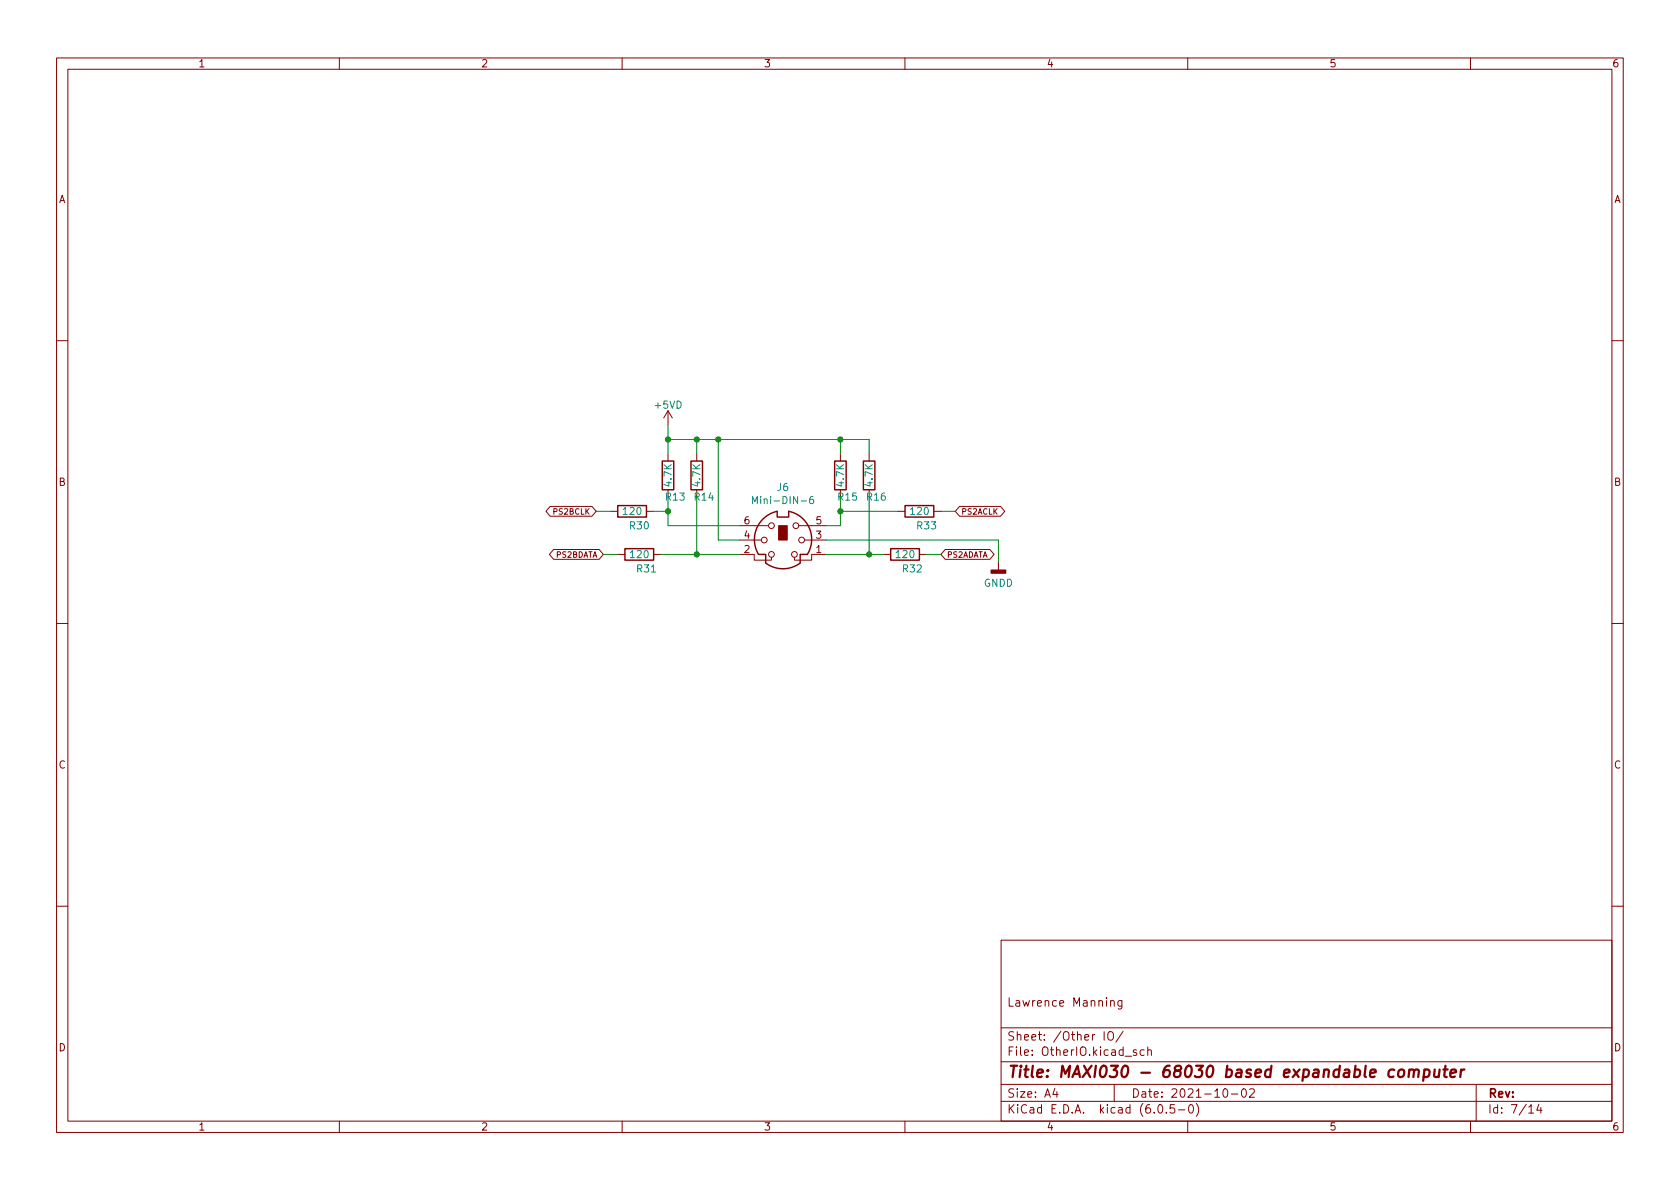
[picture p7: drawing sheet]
<svg xmlns="http://www.w3.org/2000/svg" width="297mm" height="210mm" viewBox="0 0 297 210" stroke-linecap="round" stroke-linejoin="round" font-family="sans-serif">
<g fill="none" stroke="#840000" stroke-width=".18">
<path d="M10 10.2h277v190.1h-277zM12 12.2h273v186.1h-273zM60 10.2v2M110 10.2v2M160 10.2v2M210 10.2v2M260 10.2v2M10 60.2h2M118.1 72.6v2.6M118.1 72.6l-.8 1.3M118.1 72.6l.8 1.3M285 60.2h2"/>
<path d="M97.3 89.6h7.4l.7 .8-.7 .9h-7.4l-.8-.9zM97.9 97.2h8l.8 .8-.8 .9h-8l-.8-.9zM107.9 90.4h1.3M109.2 98h1.3M114.3 90.4h1.3M115.6 98h1.2M118.1 80.3v1.2M118.1 86.6v1.3M123.2 80.3v1.2M123.2 86.6v1.3M130.8 98h2.5v1.1h3.1v-.6M130.8 95.5h3.8"/>
<path d="M130.8 93h5.1M141.2 93h4.8M142.2 95.5h3.8M146 98h-2.5v1.1h-3v-.6M148.6 80.3v1.2M148.6 86.6v1.3M153.7 80.3v1.2M153.7 86.6v1.3M156.2 98h1.3M158.7 90.4h1.3M162.6 98h1.2M165.1 90.4h1.3"/>
<path d="M167.1 97.2h7.9l.8 .8-.8 .9h-7.9l-.7-.9zM169.7 89.6h7.2l.7 .8-.7 .9h-7.2l-.8-.9zM176.5 99.3v1.5M10 110.2h2M285 110.2h2M10 160.2h2M177 166.3h108v32h-108zM196.4 177.1l.2-.2 .3 .1 .1 .9M196.4 176.9v1M198.4 176.9v1.2l-.3 .3h-.4M198.4 177l-.5-.1-.3 .3v.4l.2 .3h.6M285 160.2h2"/>
<path d="M60 198.3v2M110 198.3v2M160 198.3v2M177 194.8h108M177 191.8h108M177 187.8h108M177 181.8h108M186.5 192.5l-.4 1h1M186.9 193v1M195.2 182.4v1.5M195.9 182.6a.5 .5 0 0 1 .6-.2 .5 .5 0 0 1 .4 .5v.5a.5 .5 0 0 1-.5 .6 .5 .5 0 0 1-.5-.6zM197 191.8v3"/>
<path d="M198.6 182.4l-1.3 1.9M200.9 185.7l-.3-.1-.2 .2v.3l.5 .1v.4h-.5M202.3 185.7l-.4-.1-.3 .3v.4l.1 .3h.6M202.9 185.8l.2-.2 .4 .1 .1 .9M202.9 185.1v1.5M204.9 195.4l.2-.1a.81 .81 0 0 1 .6 .7 .81 .81 0 0 1-.3 .8h-.2a.81 .81 0 0 1-.6-.6 .81 .81 0 0 1 .3-.8zM206.2 196.7v.1M207.6 195.3h-.7v.7l.2-.1 .5 .1 .1 .2-.1 .5-.2 .1-.5-.1M208.4 196.3h1.1M210 198.3v2M210.4 195.4l.1-.1a.81 .81 0 0 1 .6 .7 .81 .81 0 0 1-.3 .8h-.2a.81 .81 0 0 1-.5-.6 .81 .81 0 0 1 .3-.8zM211.5 195.1a1.72 1.72 0 0 1 0 2.3"/>
<path d="M216.4 192.6l.2-.1a.81 .81 0 0 1 .6 .7 .81 .81 0 0 1-.3 .8h-.2a.81 .81 0 0 1-.6-.6 .81 .81 0 0 1 .3-.8zM217.7 193.5h1.2M219.7 192.6l.2-.1a.81 .81 0 0 1 .5 .7 .81 .81 0 0 1-.3 .8h-.1a.81 .81 0 0 1-.6-.6 .81 .81 0 0 1 .3-.8zM220.9 192.7l.6-.2 .2 .2 .1 .3-.9 1h.9M260 198.3v2M261 191.8v6.5M270.3 195.8l.4-.5v1.5M270.3 196.8h.9M272.1 195.3l-.4 1h.9M272.4 195.8v1"/>
<circle cx="135.1" cy="95.5" r=".51"/>
<circle cx="136.4" cy="98" r=".51"/>
<circle cx="136.4" cy="93" r=".51"/>
<circle cx="140.5" cy="98" r=".51"/>
<circle cx="140.7" cy="93" r=".51"/>
<circle cx="141.7" cy="95.5" r=".51"/>
</g>
<g fill="none" stroke="#840000" stroke-width=".4">
<path d="M247.4 189.3a.52 .52 0 0 1 .5-.2 .52 .52 0 0 1 .4 .4l-.1 .6a.55 .55 0 0 1-.5 .4 .55 .55 0 0 1-.5-.4zM249.2 189.3a.49 .49 0 0 1 .8 .1l-.1 1.1M249.2 189.1l-.2 1.4M250 189.4a.5 .5 0 0 1 .8-.2v1.3M251.9 189.2l.2-.1 .5 .1 .2 .3-.1 .6a.66 .66 0 0 1-1 .3M251.9 189.1l-.3 2M253.7 189.1l-.1 1.3a.57 .57 0 0 0 .8-.1M254.5 189.1l-.1 1.4M255.2 189.1h.8M255.6 188.5l-.2 1.7v.2l.4 .1M256.5 189.8l.9-.2v-.4l-.6-.1-.3 .3v1l.2 .1 .5-.1M258.3 189.1l-.1 1.4"/>
<path d="M258.9 189.1l-.4 .1-.2 .3"/>
</g>
<path d="M109.2 89.4h5.1v2h-5.1zM110.5 97h5.1v2.1h-5.1zM117.1 81.5h2v5.1h-2zM122.2 81.5h2v5.1h-2zM134.7 91.9l1.1-.8 1.6-.7v1h2v-1a5 5 0 0 1 3.3 7.6h-1.2v1.6a5.1 5.1 0 0 1-6.1 0v-1.6h-1.3a5.1 5.1 0 0 1 .6-6.1zM147.6 81.5h2v5.1h-2zM152.7 81.5h2v5.1h-2zM157.5 97h5.1v2.1h-5.1zM160 89.4h5.1v2h-5.1z" fill="none" stroke="#840000" stroke-width=".25"/>
<path d="M137.7 93h1.5v2.5h-1.5z" fill="#840000" stroke="#840000" stroke-width=".18"/>
<path d="M133 89.1v-1.3l.5 .9 .4-.9v1.3M143.8 87.8l-.4 .1a.85 .85 0 0 0 0 1.2l.4-.2 .1-.4-.3-.2h-.3l-.2 .2" fill="none" stroke="#008484" stroke-width=".18"/>
<path d="M175.3 100.8h2.5v.5h-2.5z" fill="#840000" stroke="#840000" stroke-width=".25"/>
<g fill="none" stroke="#008400" stroke-width=".18">
<path d="M118.1 77.7h35.6v2.6M118.1 75.2v5.1M123.2 77.7v2.6M127 77.7v17.8h3.8M148.6 77.7v2.6M105.4 90.4h2.5M106.7 98h2.5M115.6 90.4h2.5M116.8 98h14M118.1 87.9v5.1h12.7M123.2 87.9v10.1M146 95.5h30.5v3.8"/>
<path d="M146 98h10.2M148.6 90.4h10.1M148.6 87.9v5.1h-2.6M153.7 87.9v10.1M163.8 98h2.6M166.4 90.4h2.5"/>
</g>
<g fill="#008400" stroke="#008400" stroke-width=".18">
<circle cx="148.6" cy="90.4" r=".46"/>
<circle cx="153.7" cy="98" r=".46"/>
<circle cx="148.6" cy="77.7" r=".46"/>
<circle cx="123.2" cy="77.7" r=".46"/>
<circle cx="127" cy="77.7" r=".46"/>
<circle cx="118.1" cy="77.7" r=".46"/>
<circle cx="118.1" cy="90.4" r=".46"/>
<circle cx="123.2" cy="98" r=".46"/>
</g>
<text font-size="2.8" fill="#840000" x="178" y="190.6">Title: MAXI030 - 68030 based expandable computer</text>
<g font-size="2.1" fill="#840000">
<text x="178" y="178">Lawrence Manning</text>
<text x="178" y="184">Sheet: /Other IO/</text>
<text x="178" y="186.7">File: OtherIO.kicad_sch</text>
<text x="178" y="196.9">KiCad E.D.A. kicad (6.0.5-0)</text>
<text x="178" y="194.1">Size: A4</text>
<text x="200" y="194.1">Date: 2021-10-02</text>
<text x="263" y="194.1">Rev:</text>
<text x="263" y="196.9">Id: 7/14</text>
</g>
<g font-size="1.8" fill="#840000">
<text x="35" y="11.9">1</text>
<text x="85" y="11.9">2</text>
<text x="135" y="11.9">3</text>
<text x="185" y="11.9">4</text>
<text x="235" y="11.9">5</text>
<text x="285" y="11.9">6</text>
<text x="10.3" y="35.9">A</text>
<text x="285.3" y="35.9">A</text>
<text x="10.3" y="85.9">B</text>
<text x="285.3" y="85.9">B</text>
<text x="131.6" y="95.2">4</text>
<text x="131.6" y="92.7">6</text>
<text x="144.3" y="95.2">3</text>
<text x="144.3" y="92.7">5</text>
<text x="131.6" y="97.8">2</text>
<text x="144.3" y="97.8">1</text>
<text x="10.3" y="135.9">C</text>
<text x="285.3" y="135.9">C</text>
<text x="10.3" y="185.9">D</text>
<text x="285.3" y="185.9">D</text>
<text x="35" y="199.9">1</text>
<text x="85" y="199.9">2</text>
<text x="135" y="199.9">3</text>
<text x="185" y="199.9">4</text>
<text x="235" y="199.9">5</text>
<text x="285" y="199.9">6</text>
</g>
<g font-size="1.8" fill="#008484">
<text x="115.9" y="72.3">+5VD</text>
<text x="117.8" y="88.5">R13</text>
<text x="118.7" y="85.9" transform="rotate(-90 118.7 85.9)">4.7K</text>
<text x="122.8" y="88.5">R14</text>
<text x="123.8" y="85.9" transform="rotate(-90 123.8 85.9)">4.7K</text>
<text x="134.1" y="89.1">Mini-DIN-6</text>
<text x="137.4" y="86.8">J6</text>
<text x="148.2" y="88.5">R15</text>
<text x="149.2" y="85.9" transform="rotate(-90 149.2 85.9)">4.7K</text>
<text x="153.3" y="88.5">R16</text>
<text x="154.3" y="85.9" transform="rotate(-90 154.3 85.9)">4.7K</text>
<text x="110.3" y="91.1">120</text>
<text x="111.4" y="93.6">R30</text>
<text x="161.1" y="91.1">120</text>
<text x="162.2" y="93.6">R33</text>
<text x="111.6" y="98.7">120</text>
<text x="112.7" y="101.2">R31</text>
<text x="158.5" y="98.7">120</text>
<text x="159.7" y="101.2">R32</text>
<text x="173.9" y="103.8">GNDD</text>
</g>
<g font-size="1.4" fill="#840000">
<text x="98" y="91">PS2BCLK</text>
<text x="169.9" y="91">PS2ACLK</text>
<text x="98.3" y="98.6">PS2BDATA</text>
<text x="167.4" y="98.6">PS2ADATA</text>
</g>
</svg>
